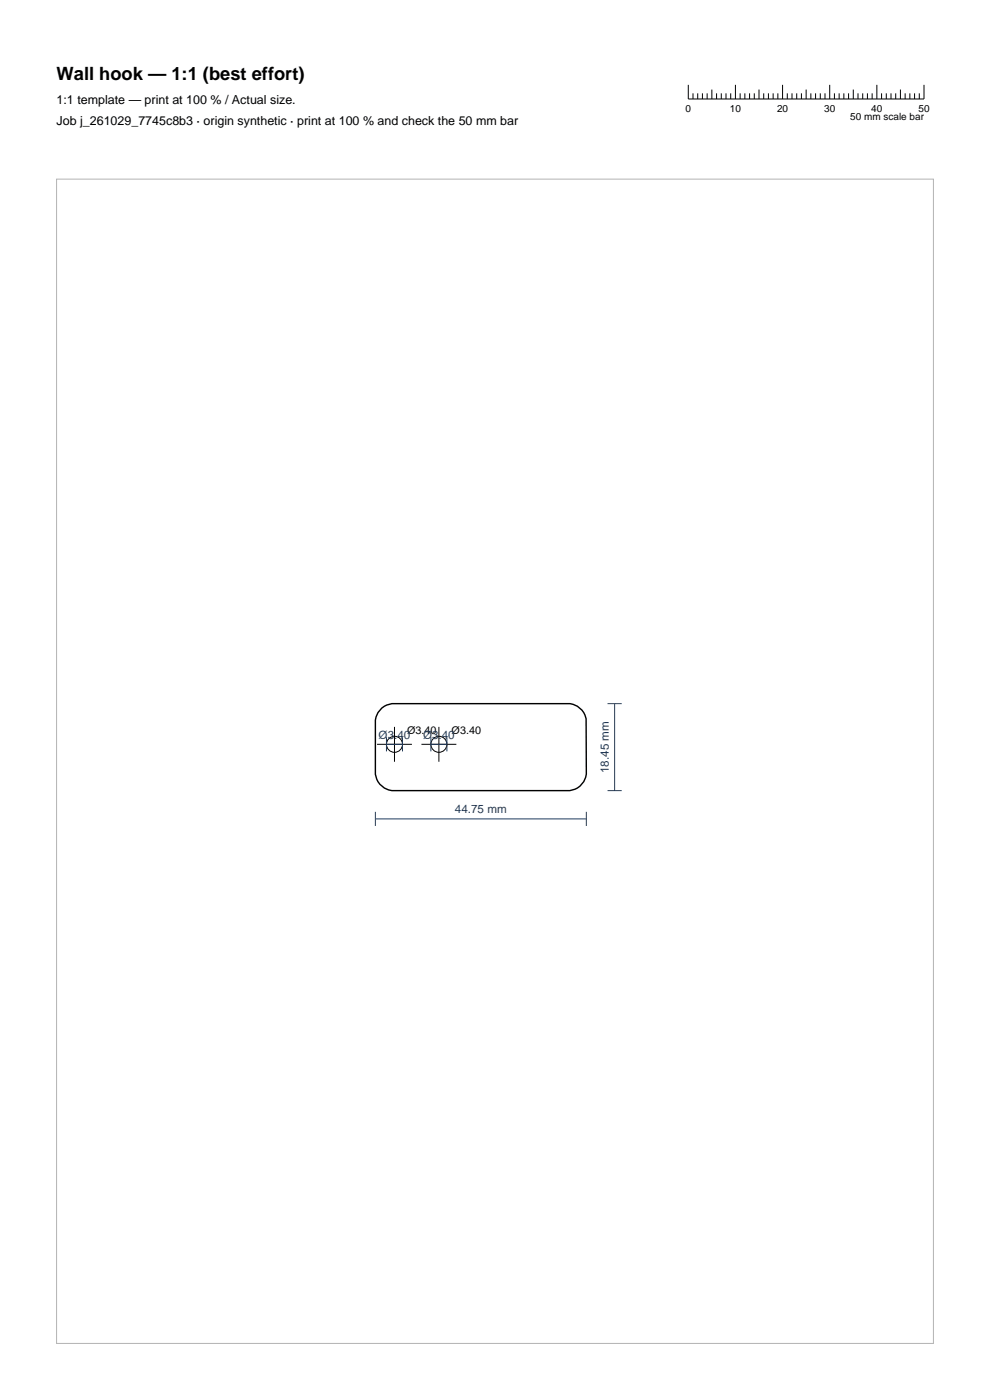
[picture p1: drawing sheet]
<svg xmlns="http://www.w3.org/2000/svg" width="210mm" height="297mm" viewBox="0 0 210 297" stroke-linecap="round" stroke-linejoin="round" font-family="sans-serif">
<g fill="none" stroke="#000" stroke-width=".21">
<path d="M146 18v3h50v-3M147 19.8v1.2M148 19.8v1.2M149 19.8v1.2M150 19.8v1.2M151 19v2M152 19.8v1.2M153 19.8v1.2M154 19.8v1.2M155 19.8v1.2M156 18v3M157 19.8v1.2"/>
<path d="M158 19.8v1.2M159 19.8v1.2M160 19.8v1.2M161 19v2M162 19.8v1.2M163 19.8v1.2M164 19.8v1.2M165 19.8v1.2M166 18v3M167 19.8v1.2M168 19.8v1.2M169 19.8v1.2"/>
<path d="M170 19.8v1.2M171 19v2M172 19.8v1.2M173 19.8v1.2M174 19.8v1.2M175 19.8v1.2M176 18v3M177 19.8v1.2M178 19.8v1.2M179 19.8v1.2M180 19.8v1.2M181 19v2"/>
<path d="M182 19.8v1.2M183 19.8v1.2M184 19.8v1.2M185 19.8v1.2M186 18v3M187 19.8v1.2M188 19.8v1.2M189 19.8v1.2M190 19.8v1.2M191 19v2M192 19.8v1.2M193 19.8v1.2"/>
<path d="M194 19.8v1.2M195 19.8v1.2M80 157.9h7.4M83.7 154.2v7.4M89.4 157.9h7.4M93.1 154.2v7.4"/>
<circle cx="83.7" cy="157.9" r="1.7"/>
<circle cx="93.1" cy="157.9" r="1.7"/>
</g>
<path d="M81 150.2l1-.6 1.1-.3h37.8a4 4 0 0 1 3.4 3.2l.1 11.7a4 4 0 0 1-3.5 3.5h-37.8a4 4 0 0 1-3.5-3.4v-11.5l.6-1.6z" fill="none" stroke="#000" stroke-width=".3"/>
<path d="M82 157.9h3.4M82 156.4v3M85.4 156.4v3M91.4 157.9h3.4M91.4 156.4v3M94.8 156.4v3M128.9 149.3h3M130.4 149.3v18.4M79.6 173.7h44.8M79.6 172.2v3M124.4 172.2v3M128.9 167.7h3" fill="none" stroke="#1f3b5e" stroke-width=".21"/>
<path d="M12 38h186v247h-186z" fill="none" stroke="#b3b3b3" stroke-width=".21"/>
<text font-size="3.9" x="12" y="17">Wall hook — 1:1 (best effort)</text>
<g font-size="2.6">
<text x="12" y="22">1:1 template — print at 100 % / Actual size.</text>
<text x="12" y="26.5">Job j_261029_7745c8b3 · origin synthetic · print at 100 % and check the 50 mm bar</text>
</g>
<g font-size="2.5" fill="#1f3b5e">
<text x="80.3" y="156.7">Ø3.40</text>
<text x="89.7" y="156.7">Ø3.40</text>
<text x="129.2" y="164" transform="rotate(-90 129.2 164)">18.45 mm</text>
<text x="96.5" y="172.5">44.75 mm</text>
</g>
<g font-size="2.3">
<text x="86.4" y="155.7">Ø3.40</text>
<text x="95.8" y="155.7">Ø3.40</text>
</g>
<g font-size="2.1">
<text x="145.4" y="23.8">0</text>
<text x="154.8" y="23.8">10</text>
<text x="164.8" y="23.8">20</text>
<text x="174.8" y="23.8">30</text>
<text x="184.8" y="23.8">40</text>
<text x="194.8" y="23.8">50</text>
<text x="180.4" y="25.5">50 mm scale bar</text>
</g>
</svg>
